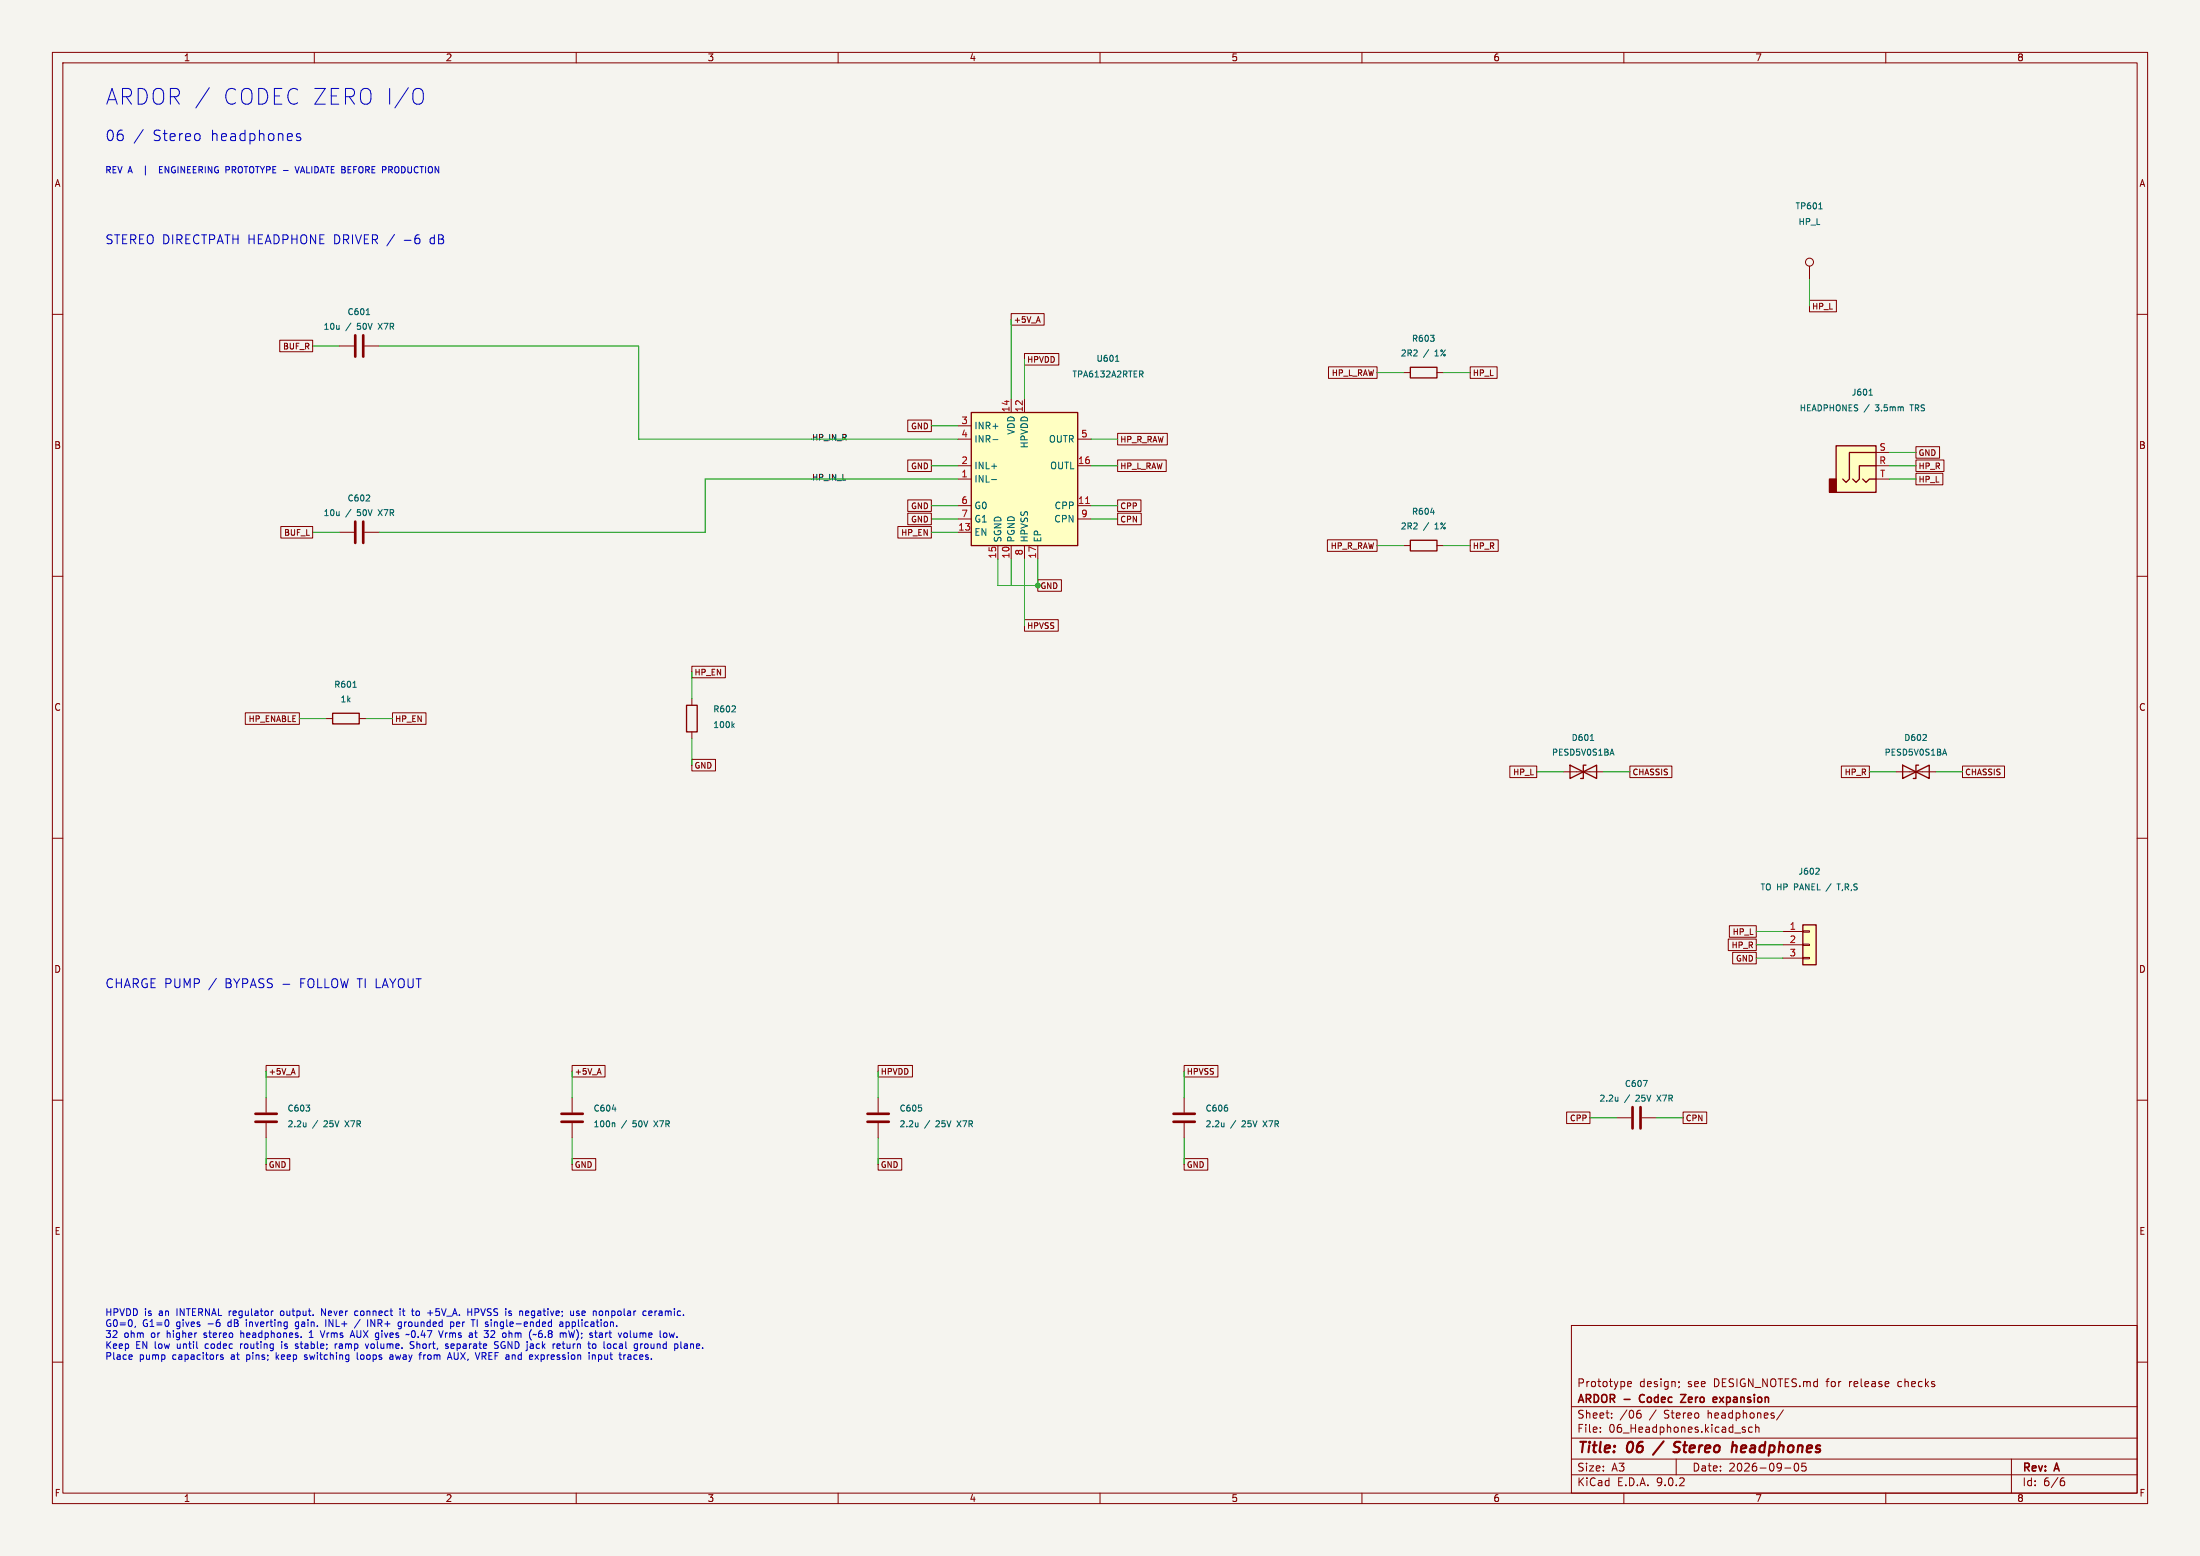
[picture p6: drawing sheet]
(kicad_sch (version 20250114) (generator "eeschema") (paper "A3") (title_block (title "06 / Stereo headphones") (date "2026-09-05") (rev "A") (company "ARDOR - Codec Zero expansion") (comment 1 "Prototype design; see DESIGN_NOTES.md for release checks")) (lib_symbols (symbol "Ardor:AudioJack3" (exclude_from_sim no) (in_bom yes) (on_board yes) (property "Reference" "J" (at 0 8.89 0) (effects (font (size 1.27 1.27)))) (property "Value" "AudioJack3" (at 0 6.35 0) (effects (font (size 1.27 1.27)))) (property "Footprint" "" (at 0 0 0) (effects (font (size 1.27 1.27)) (hide yes))) (property "Datasheet" "~" (at 0 0 0) (effects (font (size 1.27 1.27)) (hide yes))) (property "Description" "Audio Jack, 3 Poles (Stereo / TRS)" (at 0 0 0) (effects (font (size 1.27 1.27)) (hide yes))) (property "ki_keywords" "audio jack receptacle stereo headphones phones TRS connector" (at 0 0 0) (effects (font (size 1.27 1.27)) (hide yes))) (property "ki_fp_filters" "Jack*" (at 0 0 0) (effects (font (size 1.27 1.27)) (hide yes))) (symbol "AudioJack3_0_1" (rectangle (start -5.08 -5.08) (end -6.35 -2.54) (stroke (width 0.254) (type default)) (fill (type outline))) (polyline (pts (xy -1.905 -2.54) (xy -1.27 -3.175) (xy -0.635 -2.54) (xy -0.635 0) (xy 2.54 0)) (stroke (width 0.254) (type default)) (fill (type none))) (polyline (pts (xy 0 -2.54) (xy 0.635 -3.175) (xy 1.27 -2.54) (xy 2.54 -2.54)) (stroke (width 0.254) (type default)) (fill (type none))) (rectangle (start 2.54 3.81) (end -5.08 -5.08) (stroke (width 0.254) (type default)) (fill (type background))) (polyline (pts (xy 2.54 2.54) (xy -2.54 2.54) (xy -2.54 -2.54) (xy -3.175 -3.175) (xy -3.81 -2.54)) (stroke (width 0.254) (type default)) (fill (type none)))) (symbol "AudioJack3_1_1" (pin passive line (at 5.08 2.54 180) (length 2.54) (name "~" (effects (font (size 1.27 1.27)))) (number "S" (effects (font (size 1.27 1.27))))) (pin passive line (at 5.08 0 180) (length 2.54) (name "~" (effects (font (size 1.27 1.27)))) (number "R" (effects (font (size 1.27 1.27))))) (pin passive line (at 5.08 -2.54 180) (length 2.54) (name "~" (effects (font (size 1.27 1.27)))) (number "T" (effects (font (size 1.27 1.27)))))) (embedded_fonts no)) (symbol "Ardor:C" (pin_numbers (hide yes)) (pin_names (offset 0.254)) (exclude_from_sim no) (in_bom yes) (on_board yes) (property "Reference" "C" (at 0.635 2.54 0) (effects (font (size 1.27 1.27)) (justify left))) (property "Value" "C" (at 0.635 -2.54 0) (effects (font (size 1.27 1.27)) (justify left))) (property "Footprint" "" (at 0.9652 -3.81 0) (effects (font (size 1.27 1.27)) (hide yes))) (property "Datasheet" "~" (at 0 0 0) (effects (font (size 1.27 1.27)) (hide yes))) (property "Description" "Unpolarized capacitor" (at 0 0 0) (effects (font (size 1.27 1.27)) (hide yes))) (property "ki_keywords" "cap capacitor" (at 0 0 0) (effects (font (size 1.27 1.27)) (hide yes))) (property "ki_fp_filters" "C_*" (at 0 0 0) (effects (font (size 1.27 1.27)) (hide yes))) (symbol "C_0_1" (polyline (pts (xy -2.032 0.762) (xy 2.032 0.762)) (stroke (width 0.508) (type default)) (fill (type none))) (polyline (pts (xy -2.032 -0.762) (xy 2.032 -0.762)) (stroke (width 0.508) (type default)) (fill (type none)))) (symbol "C_1_1" (pin passive line (at 0 3.81 270) (length 2.794) (name "~" (effects (font (size 1.27 1.27)))) (number "1" (effects (font (size 1.27 1.27))))) (pin passive line (at 0 -3.81 90) (length 2.794) (name "~" (effects (font (size 1.27 1.27)))) (number "2" (effects (font (size 1.27 1.27)))))) (embedded_fonts no)) (symbol "Ardor:Conn_01x03" (pin_names (offset 1.016) (hide yes)) (exclude_from_sim no) (in_bom yes) (on_board yes) (property "Reference" "J" (at 0 5.08 0) (effects (font (size 1.27 1.27)))) (property "Value" "Conn_01x03" (at 0 -5.08 0) (effects (font (size 1.27 1.27)))) (property "Footprint" "" (at 0 0 0) (effects (font (size 1.27 1.27)) (hide yes))) (property "Datasheet" "~" (at 0 0 0) (effects (font (size 1.27 1.27)) (hide yes))) (property "Description" "Generic connector, single row, 01x03, script generated (kicad-library-utils/schlib/autogen/connector/)" (at 0 0 0) (effects (font (size 1.27 1.27)) (hide yes))) (property "ki_keywords" "connector" (at 0 0 0) (effects (font (size 1.27 1.27)) (hide yes))) (property "ki_fp_filters" "Connector*:*_1x??_*" (at 0 0 0) (effects (font (size 1.27 1.27)) (hide yes))) (symbol "Conn_01x03_1_1" (rectangle (start -1.27 3.81) (end 1.27 -3.81) (stroke (width 0.254) (type default)) (fill (type background))) (rectangle (start -1.27 2.667) (end 0 2.413) (stroke (width 0.1524) (type default)) (fill (type none))) (rectangle (start -1.27 0.127) (end 0 -0.127) (stroke (width 0.1524) (type default)) (fill (type none))) (rectangle (start -1.27 -2.413) (end 0 -2.667) (stroke (width 0.1524) (type default)) (fill (type none))) (pin passive line (at -5.08 2.54 0) (length 3.81) (name "Pin_1" (effects (font (size 1.27 1.27)))) (number "1" (effects (font (size 1.27 1.27))))) (pin passive line (at -5.08 0 0) (length 3.81) (name "Pin_2" (effects (font (size 1.27 1.27)))) (number "2" (effects (font (size 1.27 1.27))))) (pin passive line (at -5.08 -2.54 0) (length 3.81) (name "Pin_3" (effects (font (size 1.27 1.27)))) (number "3" (effects (font (size 1.27 1.27)))))) (embedded_fonts no)) (symbol "Ardor:D_TVS" (pin_numbers (hide yes)) (pin_names (offset 1.016) (hide yes)) (exclude_from_sim no) (in_bom yes) (on_board yes) (property "Reference" "D" (at 0 2.54 0) (effects (font (size 1.27 1.27)))) (property "Value" "D_TVS" (at 0 -2.54 0) (effects (font (size 1.27 1.27)))) (property "Footprint" "" (at 0 0 0) (effects (font (size 1.27 1.27)) (hide yes))) (property "Datasheet" "~" (at 0 0 0) (effects (font (size 1.27 1.27)) (hide yes))) (property "Description" "Bidirectional transient-voltage-suppression diode" (at 0 0 0) (effects (font (size 1.27 1.27)) (hide yes))) (property "ki_keywords" "diode TVS thyrector" (at 0 0 0) (effects (font (size 1.27 1.27)) (hide yes))) (property "ki_fp_filters" "TO-???* *_Diode_* *SingleDiode* D_*" (at 0 0 0) (effects (font (size 1.27 1.27)) (hide yes))) (symbol "D_TVS_0_1" (polyline (pts (xy -2.54 1.27) (xy -2.54 -1.27) (xy 2.54 1.27) (xy 2.54 -1.27) (xy -2.54 1.27)) (stroke (width 0.254) (type default)) (fill (type none))) (polyline (pts (xy 0.508 1.27) (xy 0 1.27) (xy 0 -1.27) (xy -0.508 -1.27)) (stroke (width 0.254) (type default)) (fill (type none))) (polyline (pts (xy 1.27 0) (xy -1.27 0)) (stroke (width 0) (type default)) (fill (type none)))) (symbol "D_TVS_1_1" (pin passive line (at -3.81 0 0) (length 2.54) (name "A1" (effects (font (size 1.27 1.27)))) (number "1" (effects (font (size 1.27 1.27))))) (pin passive line (at 3.81 0 180) (length 2.54) (name "A2" (effects (font (size 1.27 1.27)))) (number "2" (effects (font (size 1.27 1.27)))))) (embedded_fonts no)) (symbol "Ardor:R" (pin_numbers (hide yes)) (pin_names (offset 0)) (exclude_from_sim no) (in_bom yes) (on_board yes) (property "Reference" "R" (at 2.032 0 90) (effects (font (size 1.27 1.27)))) (property "Value" "R" (at 0 0 90) (effects (font (size 1.27 1.27)))) (property "Footprint" "" (at -1.778 0 90) (effects (font (size 1.27 1.27)) (hide yes))) (property "Datasheet" "~" (at 0 0 0) (effects (font (size 1.27 1.27)) (hide yes))) (property "Description" "Resistor" (at 0 0 0) (effects (font (size 1.27 1.27)) (hide yes))) (property "ki_keywords" "R res resistor" (at 0 0 0) (effects (font (size 1.27 1.27)) (hide yes))) (property "ki_fp_filters" "R_*" (at 0 0 0) (effects (font (size 1.27 1.27)) (hide yes))) (symbol "R_0_1" (rectangle (start -1.016 -2.54) (end 1.016 2.54) (stroke (width 0.254) (type default)) (fill (type none)))) (symbol "R_1_1" (pin passive line (at 0 3.81 270) (length 1.27) (name "~" (effects (font (size 1.27 1.27)))) (number "1" (effects (font (size 1.27 1.27))))) (pin passive line (at 0 -3.81 90) (length 1.27) (name "~" (effects (font (size 1.27 1.27)))) (number "2" (effects (font (size 1.27 1.27)))))) (embedded_fonts no)) (symbol "Ardor:TPA6132A2RTE" (exclude_from_sim no) (in_bom yes) (on_board yes) (property "Reference" "U" (at -7.62 13.97 0) (effects (font (size 1.27 1.27)))) (property "Value" "TPA6132A2RTE" (at 8.89 13.97 0) (effects (font (size 1.27 1.27)))) (property "Footprint" "Package_DFN_QFN:WQFN-16-1EP_3x3mm_P0.5mm_EP1.6x1.6mm_ThermalVias" (at 2.54 -13.97 0) (effects (font (size 1.27 1.27)) (hide yes))) (property "Datasheet" "https://www.ti.com/lit/ds/symlink/tpa6132a2.pdf" (at -7.62 13.97 0) (effects (font (size 1.27 1.27)) (hide yes))) (property "Description" "25mW, Stereo, DirectPath Audio Amplifier, WQFN-16" (at 0 0 0) (effects (font (size 1.27 1.27)) (hide yes))) (property "ki_keywords" "DirectPath audio amplifier Stereo" (at 0 0 0) (effects (font (size 1.27 1.27)) (hide yes))) (property "ki_fp_filters" "WQFN*1EP*3x3mm*P0.5mm*" (at 0 0 0) (effects (font (size 1.27 1.27)) (hide yes))) (symbol "TPA6132A2RTE_0_1" (rectangle (start -10.16 12.7) (end 10.16 -12.7) (stroke (width 0.254) (type default)) (fill (type background)))) (symbol "TPA6132A2RTE_1_1" (pin input line (at -12.7 10.16 0) (length 2.54) (name "INR+" (effects (font (size 1.27 1.27)))) (number "3" (effects (font (size 1.27 1.27))))) (pin input line (at -12.7 7.62 0) (length 2.54) (name "INR-" (effects (font (size 1.27 1.27)))) (number "4" (effects (font (size 1.27 1.27))))) (pin input line (at -12.7 2.54 0) (length 2.54) (name "INL+" (effects (font (size 1.27 1.27)))) (number "2" (effects (font (size 1.27 1.27))))) (pin input line (at -12.7 0 0) (length 2.54) (name "INL-" (effects (font (size 1.27 1.27)))) (number "1" (effects (font (size 1.27 1.27))))) (pin input line (at -12.7 -5.08 0) (length 2.54) (name "G0" (effects (font (size 1.27 1.27)))) (number "6" (effects (font (size 1.27 1.27))))) (pin input line (at -12.7 -7.62 0) (length 2.54) (name "G1" (effects (font (size 1.27 1.27)))) (number "7" (effects (font (size 1.27 1.27))))) (pin input line (at -12.7 -10.16 0) (length 2.54) (name "EN" (effects (font (size 1.27 1.27)))) (number "13" (effects (font (size 1.27 1.27))))) (pin power_in line (at -5.08 -15.24 90) (length 2.54) (name "SGND" (effects (font (size 1.27 1.27)))) (number "15" (effects (font (size 1.27 1.27))))) (pin power_in line (at -2.54 15.24 270) (length 2.54) (name "VDD" (effects (font (size 1.27 1.27)))) (number "14" (effects (font (size 1.27 1.27))))) (pin power_in line (at -2.54 -15.24 90) (length 2.54) (name "PGND" (effects (font (size 1.27 1.27)))) (number "10" (effects (font (size 1.27 1.27))))) (pin power_out line (at 0 15.24 270) (length 2.54) (name "HPVDD" (effects (font (size 1.27 1.27)))) (number "12" (effects (font (size 1.27 1.27))))) (pin power_out line (at 0 -15.24 90) (length 2.54) (name "HPVSS" (effects (font (size 1.27 1.27)))) (number "8" (effects (font (size 1.27 1.27))))) (pin passive line (at 2.54 -15.24 90) (length 2.54) (name "EP" (effects (font (size 1.27 1.27)))) (number "17" (effects (font (size 1.27 1.27))))) (pin output line (at 12.7 7.62 180) (length 2.54) (name "OUTR" (effects (font (size 1.27 1.27)))) (number "5" (effects (font (size 1.27 1.27))))) (pin output line (at 12.7 2.54 180) (length 2.54) (name "OUTL" (effects (font (size 1.27 1.27)))) (number "16" (effects (font (size 1.27 1.27))))) (pin passive line (at 12.7 -5.08 180) (length 2.54) (name "CPP" (effects (font (size 1.27 1.27)))) (number "11" (effects (font (size 1.27 1.27))))) (pin passive line (at 12.7 -7.62 180) (length 2.54) (name "CPN" (effects (font (size 1.27 1.27)))) (number "9" (effects (font (size 1.27 1.27)))))) (embedded_fonts no)) (symbol "Ardor:TestPoint" (pin_numbers (hide yes)) (pin_names (offset 0.762) (hide yes)) (exclude_from_sim no) (in_bom yes) (on_board yes) (property "Reference" "TP" (at 0 6.858 0) (effects (font (size 1.27 1.27)))) (property "Value" "TestPoint" (at 0 5.08 0) (effects (font (size 1.27 1.27)))) (property "Footprint" "" (at 5.08 0 0) (effects (font (size 1.27 1.27)) (hide yes))) (property "Datasheet" "~" (at 5.08 0 0) (effects (font (size 1.27 1.27)) (hide yes))) (property "Description" "test point" (at 0 0 0) (effects (font (size 1.27 1.27)) (hide yes))) (property "ki_keywords" "test point tp" (at 0 0 0) (effects (font (size 1.27 1.27)) (hide yes))) (property "ki_fp_filters" "Pin* Test*" (at 0 0 0) (effects (font (size 1.27 1.27)) (hide yes))) (symbol "TestPoint_0_1" (circle (center 0 3.302) (radius 0.762) (stroke (width 0) (type default)) (fill (type none)))) (symbol "TestPoint_1_1" (pin passive line (at 0 0 90) (length 2.54) (name "1" (effects (font (size 1.27 1.27)))) (number "1" (effects (font (size 1.27 1.27)))))) (embedded_fonts no))) (text "ARDOR / CODEC ZERO I/O" (at 20 17 0) (effects (font (size 3 3)) (justify left top))) (text "06 / Stereo headphones" (at 20 25 0) (effects (font (size 2 2)) (justify left top))) (text "REV A  |  ENGINEERING PROTOTYPE - VALIDATE BEFORE PRODUCTION" (at 20 32 0) (effects (font (size 1.2 1.2)) (justify left top))) (text "STEREO DIRECTPATH HEADPHONE DRIVER / -6 dB" (at 20 45 0) (effects (font (size 1.7 1.7)) (justify left top))) (symbol (lib_id "Ardor:C") (at 68.58 66.04 90) (unit 1) (in_bom yes) (on_board yes) (dnp no) (property "Reference" "C601" (at 68.58 59.540000000000006 90) (effects (font (size 1.15 1.15)))) (property "Value" "10u / 50V X7R" (at 68.58 62.34 90) (effects (font (size 1.15 1.15)))) (property "Footprint" "Capacitor_SMD:C_1206_3216Metric" (at 68.58 66.04 90) (effects (font (size 1.15 1.15)) (hide yes))) (property "Datasheet" "https://media.digikey.com/pdf/Data%20Sheets/Samsung%20PDFs/CL31B106KBHNNNE_Spec.pdf" (at 68.58 66.04 90) (effects (font (size 1.15 1.15)) (hide yes))) (property "MPN" "Samsung CL31B106KBHNNNE" (at 68.58 66.04 90) (effects (font (size 1.15 1.15)) (hide yes))) (property "JLCPCB Part #" "C89632" (at 68.58 66.04 90) (effects (font (size 1.27 1.27)) (hide yes))) (pin "1") (pin "2")) (global_label "BUF_R" (shape passive) (at 59.69 66.04 180) (effects (font (size 1.1 1.1)) (justify right)) (property "Intersheetrefs" "${INTERSHEET_REFS}" (at 59.69 66.04 180) (effects (font (size 1 1)) (hide yes)))) (symbol (lib_id "Ardor:C") (at 68.58 101.6 90) (unit 1) (in_bom yes) (on_board yes) (dnp no) (property "Reference" "C602" (at 68.58 95.1 90) (effects (font (size 1.15 1.15)))) (property "Value" "10u / 50V X7R" (at 68.58 97.89999999999999 90) (effects (font (size 1.15 1.15)))) (property "Footprint" "Capacitor_SMD:C_1206_3216Metric" (at 68.58 101.6 90) (effects (font (size 1.15 1.15)) (hide yes))) (property "Datasheet" "https://media.digikey.com/pdf/Data%20Sheets/Samsung%20PDFs/CL31B106KBHNNNE_Spec.pdf" (at 68.58 101.6 90) (effects (font (size 1.15 1.15)) (hide yes))) (property "MPN" "Samsung CL31B106KBHNNNE" (at 68.58 101.6 90) (effects (font (size 1.15 1.15)) (hide yes))) (property "JLCPCB Part #" "C89632" (at 68.58 101.6 90) (effects (font (size 1.27 1.27)) (hide yes))) (pin "1") (pin "2")) (global_label "BUF_L" (shape passive) (at 59.69 101.6 180) (effects (font (size 1.1 1.1)) (justify right)) (property "Intersheetrefs" "${INTERSHEET_REFS}" (at 59.69 101.6 180) (effects (font (size 1 1)) (hide yes)))) (symbol (lib_id "Ardor:TPA6132A2RTE") (at 195.58 91.44 0) (unit 1) (in_bom yes) (on_board yes) (dnp no) (property "Reference" "U601" (at 211.58 68.44 0) (effects (font (size 1.15 1.15)))) (property "Value" "TPA6132A2RTER" (at 211.58 71.44 0) (effects (font (size 1.15 1.15)))) (property "Footprint" "Package_DFN_QFN:WQFN-16-1EP_3x3mm_P0.5mm_EP1.6x1.6mm_ThermalVias" (at 195.58 91.44 0) (effects (font (size 1.15 1.15)) (hide yes))) (property "Datasheet" "https://www.ti.com/lit/ds/symlink/tpa6132a2.pdf" (at 195.58 91.44 0) (effects (font (size 1.15 1.15)) (hide yes))) (property "MPN" "TI TPA6132A2RTER" (at 195.58 91.44 0) (effects (font (size 1.15 1.15)) (hide yes))) (pin "3") (pin "4") (pin "2") (pin "1") (pin "6") (pin "7") (pin "13") (pin "15") (pin "14") (pin "10") (pin "12") (pin "8") (pin "17") (pin "5") (pin "16") (pin "11") (pin "9") (property "JLCPCB Part #" "C69901" (at 195.58 91.44 0) (effects (font (size 1.15 1.15)) (hide yes)))) (global_label "GND" (shape passive) (at 177.8 88.9 180) (effects (font (size 1.1 1.1)) (justify right)) (property "Intersheetrefs" "${INTERSHEET_REFS}" (at 177.8 88.9 180) (effects (font (size 1 1)) (hide yes)))) (global_label "GND" (shape passive) (at 177.8 81.28 180) (effects (font (size 1.1 1.1)) (justify right)) (property "Intersheetrefs" "${INTERSHEET_REFS}" (at 177.8 81.28 180) (effects (font (size 1 1)) (hide yes)))) (global_label "HP_R_RAW" (shape passive) (at 213.36 83.82 0) (effects (font (size 1.1 1.1)) (justify left)) (property "Intersheetrefs" "${INTERSHEET_REFS}" (at 213.36 83.82 0) (effects (font (size 1 1)) (hide yes)))) (global_label "GND" (shape passive) (at 177.8 96.52 180) (effects (font (size 1.1 1.1)) (justify right)) (property "Intersheetrefs" "${INTERSHEET_REFS}" (at 177.8 96.52 180) (effects (font (size 1 1)) (hide yes)))) (global_label "GND" (shape passive) (at 177.8 99.06 180) (effects (font (size 1.1 1.1)) (justify right)) (property "Intersheetrefs" "${INTERSHEET_REFS}" (at 177.8 99.06 180) (effects (font (size 1 1)) (hide yes)))) (global_label "HPVSS" (shape passive) (at 195.58 119.38 0) (effects (font (size 1.1 1.1)) (justify left)) (property "Intersheetrefs" "${INTERSHEET_REFS}" (at 195.58 119.38 0) (effects (font (size 1 1)) (hide yes)))) (global_label "CPN" (shape passive) (at 213.36 99.06 0) (effects (font (size 1.1 1.1)) (justify left)) (property "Intersheetrefs" "${INTERSHEET_REFS}" (at 213.36 99.06 0) (effects (font (size 1 1)) (hide yes)))) (global_label "CPP" (shape passive) (at 213.36 96.52 0) (effects (font (size 1.1 1.1)) (justify left)) (property "Intersheetrefs" "${INTERSHEET_REFS}" (at 213.36 96.52 0) (effects (font (size 1 1)) (hide yes)))) (global_label "HPVDD" (shape passive) (at 195.58 68.58 0) (effects (font (size 1.1 1.1)) (justify left)) (property "Intersheetrefs" "${INTERSHEET_REFS}" (at 195.58 68.58 0) (effects (font (size 1 1)) (hide yes)))) (global_label "HP_EN" (shape passive) (at 177.8 101.6 180) (effects (font (size 1.1 1.1)) (justify right)) (property "Intersheetrefs" "${INTERSHEET_REFS}" (at 177.8 101.6 180) (effects (font (size 1 1)) (hide yes)))) (global_label "+5V_A" (shape passive) (at 193.04 60.96 0) (effects (font (size 1.1 1.1)) (justify left)) (property "Intersheetrefs" "${INTERSHEET_REFS}" (at 193.04 60.96 0) (effects (font (size 1 1)) (hide yes)))) (global_label "HP_L_RAW" (shape passive) (at 213.36 88.9 0) (effects (font (size 1.1 1.1)) (justify left)) (property "Intersheetrefs" "${INTERSHEET_REFS}" (at 213.36 88.9 0) (effects (font (size 1 1)) (hide yes)))) (global_label "GND" (shape passive) (at 198.12 111.76 0) (effects (font (size 1.1 1.1)) (justify left)) (property "Intersheetrefs" "${INTERSHEET_REFS}" (at 198.12 111.76 0) (effects (font (size 1 1)) (hide yes)))) (junction (at 198.12 111.76) (diameter 0) (color 0 0 0 0)) (symbol (lib_id "Ardor:R") (at 66.04 137.16 90) (unit 1) (in_bom yes) (on_board yes) (dnp no) (property "Reference" "R601" (at 66.04 130.66 90) (effects (font (size 1.15 1.15)))) (property "Value" "1k" (at 66.04 133.46 90) (effects (font (size 1.15 1.15)))) (property "Footprint" "Resistor_SMD:R_0603_1608Metric" (at 66.04 137.16 90) (effects (font (size 1.15 1.15)) (hide yes))) (property "Datasheet" "https://www.lcsc.com/datasheet/lcsc_datasheet_2206010130_UNI-ROYAL-Uniroyal-Elec-0603WAF1001T5E_C21190.pdf" (at 66.04 137.16 90) (effects (font (size 1.15 1.15)) (hide yes))) (property "MPN" "UNI-ROYAL 0603WAF1001T5E" (at 66.04 137.16 90) (effects (font (size 1.15 1.15)) (hide yes))) (pin "1") (pin "2") (property "JLCPCB Part #" "C21190" (at 66.04 137.16 90) (effects (font (size 1.15 1.15)) (hide yes)))) (global_label "HP_ENABLE" (shape passive) (at 57.15 137.16 180) (effects (font (size 1.1 1.1)) (justify right)) (property "Intersheetrefs" "${INTERSHEET_REFS}" (at 57.15 137.16 180) (effects (font (size 1 1)) (hide yes)))) (global_label "HP_EN" (shape passive) (at 74.93 137.16 0) (effects (font (size 1.1 1.1)) (justify left)) (property "Intersheetrefs" "${INTERSHEET_REFS}" (at 74.93 137.16 0) (effects (font (size 1 1)) (hide yes)))) (symbol (lib_id "Ardor:R") (at 132.08 137.16 0) (unit 1) (in_bom yes) (on_board yes) (dnp no) (property "Reference" "R602" (at 136.08 135.35999999999999 0) (effects (font (size 1.15 1.15)) (justify left))) (property "Value" "100k" (at 136.08 138.35999999999999 0) (effects (font (size 1.15 1.15)) (justify left))) (property "Footprint" "Resistor_SMD:R_0603_1608Metric" (at 132.08 137.16 0) (effects (font (size 1.15 1.15)) (hide yes))) (property "Datasheet" "https://www.lcsc.com/datasheet/lcsc_datasheet_2206010045_UNI-ROYAL-Uniroyal-Elec-0603WAF1003T5E_C25803.pdf" (at 132.08 137.16 0) (effects (font (size 1.15 1.15)) (hide yes))) (property "MPN" "UNI-ROYAL 0603WAF1003T5E" (at 132.08 137.16 0) (effects (font (size 1.15 1.15)) (hide yes))) (pin "1") (pin "2") (property "JLCPCB Part #" "C25803" (at 132.08 137.16 0) (effects (font (size 1.15 1.15)) (hide yes)))) (global_label "HP_EN" (shape passive) (at 132.08 128.27 0) (effects (font (size 1.1 1.1)) (justify left)) (property "Intersheetrefs" "${INTERSHEET_REFS}" (at 132.08 128.27 0) (effects (font (size 1 1)) (hide yes)))) (global_label "GND" (shape passive) (at 132.08 146.05 0) (effects (font (size 1.1 1.1)) (justify left)) (property "Intersheetrefs" "${INTERSHEET_REFS}" (at 132.08 146.05 0) (effects (font (size 1 1)) (hide yes)))) (symbol (lib_id "Ardor:R") (at 271.78 71.12 90) (unit 1) (in_bom yes) (on_board yes) (dnp no) (property "Reference" "R603" (at 271.78 64.62 90) (effects (font (size 1.15 1.15)))) (property "Value" "2R2 / 1%" (at 271.78 67.42 90) (effects (font (size 1.15 1.15)))) (property "Footprint" "Resistor_SMD:R_0603_1608Metric" (at 271.78 71.12 90) (effects (font (size 1.15 1.15)) (hide yes))) (property "Datasheet" "https://www.lcsc.com/datasheet/lcsc_datasheet_2206010130_UNI-ROYAL-Uniroyal-Elec-0603WAF220KT5E_C22939.pdf" (at 271.78 71.12 90) (effects (font (size 1.15 1.15)) (hide yes))) (property "MPN" "UNI-ROYAL 0603WAF220KT5E" (at 271.78 71.12 90) (effects (font (size 1.15 1.15)) (hide yes))) (pin "1") (pin "2") (property "JLCPCB Part #" "C22939" (at 271.78 71.12 90) (effects (font (size 1.15 1.15)) (hide yes)))) (global_label "HP_L_RAW" (shape passive) (at 262.89 71.12 180) (effects (font (size 1.1 1.1)) (justify right)) (property "Intersheetrefs" "${INTERSHEET_REFS}" (at 262.89 71.12 180) (effects (font (size 1 1)) (hide yes)))) (global_label "HP_L" (shape passive) (at 280.67 71.12 0) (effects (font (size 1.1 1.1)) (justify left)) (property "Intersheetrefs" "${INTERSHEET_REFS}" (at 280.67 71.12 0) (effects (font (size 1 1)) (hide yes)))) (symbol (lib_id "Ardor:R") (at 271.78 104.14 90) (unit 1) (in_bom yes) (on_board yes) (dnp no) (property "Reference" "R604" (at 271.78 97.64 90) (effects (font (size 1.15 1.15)))) (property "Value" "2R2 / 1%" (at 271.78 100.44 90) (effects (font (size 1.15 1.15)))) (property "Footprint" "Resistor_SMD:R_0603_1608Metric" (at 271.78 104.14 90) (effects (font (size 1.15 1.15)) (hide yes))) (property "Datasheet" "https://www.lcsc.com/datasheet/lcsc_datasheet_2206010130_UNI-ROYAL-Uniroyal-Elec-0603WAF220KT5E_C22939.pdf" (at 271.78 104.14 90) (effects (font (size 1.15 1.15)) (hide yes))) (property "MPN" "UNI-ROYAL 0603WAF220KT5E" (at 271.78 104.14 90) (effects (font (size 1.15 1.15)) (hide yes))) (pin "1") (pin "2") (property "JLCPCB Part #" "C22939" (at 271.78 104.14 90) (effects (font (size 1.15 1.15)) (hide yes)))) (global_label "HP_R_RAW" (shape passive) (at 262.89 104.14 180) (effects (font (size 1.1 1.1)) (justify right)) (property "Intersheetrefs" "${INTERSHEET_REFS}" (at 262.89 104.14 180) (effects (font (size 1 1)) (hide yes)))) (global_label "HP_R" (shape passive) (at 280.67 104.14 0) (effects (font (size 1.1 1.1)) (justify left)) (property "Intersheetrefs" "${INTERSHEET_REFS}" (at 280.67 104.14 0) (effects (font (size 1 1)) (hide yes)))) (symbol (lib_id "Ardor:AudioJack3") (at 355.6 88.9 0) (unit 1) (in_bom yes) (on_board no) (dnp no) (property "Reference" "J601" (at 355.6 74.9 0) (effects (font (size 1.15 1.15)))) (property "Value" "HEADPHONES / 3.5mm TRS" (at 355.6 77.9 0) (effects (font (size 1.15 1.15)))) (property "Footprint" "" (at 355.6 88.9 0) (effects (font (size 1.15 1.15)) (hide yes))) (property "Datasheet" "" (at 355.6 88.9 0) (effects (font (size 1.15 1.15)) (hide yes))) (property "MPN" "" (at 355.6 88.9 0) (effects (font (size 1.15 1.15)) (hide yes))) (pin "S") (pin "R") (pin "T")) (global_label "HP_L" (shape passive) (at 365.76 91.44 0) (effects (font (size 1.1 1.1)) (justify left)) (property "Intersheetrefs" "${INTERSHEET_REFS}" (at 365.76 91.44 0) (effects (font (size 1 1)) (hide yes)))) (global_label "HP_R" (shape passive) (at 365.76 88.9 0) (effects (font (size 1.1 1.1)) (justify left)) (property "Intersheetrefs" "${INTERSHEET_REFS}" (at 365.76 88.9 0) (effects (font (size 1 1)) (hide yes)))) (global_label "GND" (shape passive) (at 365.76 86.36 0) (effects (font (size 1.1 1.1)) (justify left)) (property "Intersheetrefs" "${INTERSHEET_REFS}" (at 365.76 86.36 0) (effects (font (size 1 1)) (hide yes)))) (symbol (lib_id "Ardor:D_TVS") (at 302.26 147.32 0) (unit 1) (in_bom yes) (on_board yes) (dnp no) (property "Reference" "D601" (at 302.26 140.82 0) (effects (font (size 1.15 1.15)))) (property "Value" "PESD5V0S1BA" (at 302.26 143.62 0) (effects (font (size 1.15 1.15)))) (property "Footprint" "Diode_SMD:D_SOD-323" (at 302.26 147.32 0) (effects (font (size 1.15 1.15)) (hide yes))) (property "Datasheet" "https://assets.nexperia.com/documents/data-sheet/PESD5V0S1BA.pdf" (at 302.26 147.32 0) (effects (font (size 1.15 1.15)) (hide yes))) (property "MPN" "Nexperia PESD5V0S1BA,115" (at 302.26 147.32 0) (effects (font (size 1.15 1.15)) (hide yes))) (pin "1") (pin "2") (property "JLCPCB Part #" "C19224" (at 302.26 147.32 0) (effects (font (size 1.15 1.15)) (hide yes)))) (global_label "HP_L" (shape passive) (at 293.37 147.32 180) (effects (font (size 1.1 1.1)) (justify right)) (property "Intersheetrefs" "${INTERSHEET_REFS}" (at 293.37 147.32 180) (effects (font (size 1 1)) (hide yes)))) (global_label "CHASSIS" (shape passive) (at 311.15 147.32 0) (effects (font (size 1.1 1.1)) (justify left)) (property "Intersheetrefs" "${INTERSHEET_REFS}" (at 311.15 147.32 0) (effects (font (size 1 1)) (hide yes)))) (symbol (lib_id "Ardor:D_TVS") (at 365.76 147.32 0) (unit 1) (in_bom yes) (on_board yes) (dnp no) (property "Reference" "D602" (at 365.76 140.82 0) (effects (font (size 1.15 1.15)))) (property "Value" "PESD5V0S1BA" (at 365.76 143.62 0) (effects (font (size 1.15 1.15)))) (property "Footprint" "Diode_SMD:D_SOD-323" (at 365.76 147.32 0) (effects (font (size 1.15 1.15)) (hide yes))) (property "Datasheet" "https://assets.nexperia.com/documents/data-sheet/PESD5V0S1BA.pdf" (at 365.76 147.32 0) (effects (font (size 1.15 1.15)) (hide yes))) (property "MPN" "Nexperia PESD5V0S1BA,115" (at 365.76 147.32 0) (effects (font (size 1.15 1.15)) (hide yes))) (pin "1") (pin "2") (property "JLCPCB Part #" "C19224" (at 365.76 147.32 0) (effects (font (size 1.15 1.15)) (hide yes)))) (global_label "HP_R" (shape passive) (at 356.87 147.32 180) (effects (font (size 1.1 1.1)) (justify right)) (property "Intersheetrefs" "${INTERSHEET_REFS}" (at 356.87 147.32 180) (effects (font (size 1 1)) (hide yes)))) (global_label "CHASSIS" (shape passive) (at 374.65 147.32 0) (effects (font (size 1.1 1.1)) (justify left)) (property "Intersheetrefs" "${INTERSHEET_REFS}" (at 374.65 147.32 0) (effects (font (size 1 1)) (hide yes)))) (text "CHARGE PUMP / BYPASS - FOLLOW TI LAYOUT" (at 20 187 0) (effects (font (size 1.7 1.7)) (justify left top))) (symbol (lib_id "Ardor:C") (at 50.8 213.36 0) (unit 1) (in_bom yes) (on_board yes) (dnp no) (property "Reference" "C603" (at 54.8 211.56 0) (effects (font (size 1.15 1.15)) (justify left))) (property "Value" "2.2u / 25V X7R" (at 54.8 214.56 0) (effects (font (size 1.15 1.15)) (justify left))) (property "Footprint" "Capacitor_SMD:C_0805_2012Metric" (at 50.8 213.36 0) (effects (font (size 1.15 1.15)) (hide yes))) (property "Datasheet" "https://www.lcsc.com/datasheet/lcsc_datasheet_2304140030_Samsung-Electro-Mechanics-CL21B225KAFNNNE_C19110.pdf" (at 50.8 213.36 0) (effects (font (size 1.15 1.15)) (hide yes))) (property "MPN" "Samsung CL21B225KAFNNNE" (at 50.8 213.36 0) (effects (font (size 1.15 1.15)) (hide yes))) (pin "1") (pin "2") (property "JLCPCB Part #" "C19110" (at 50.8 213.36 0) (effects (font (size 1.15 1.15)) (hide yes)))) (global_label "+5V_A" (shape passive) (at 50.8 204.47 0) (effects (font (size 1.1 1.1)) (justify left)) (property "Intersheetrefs" "${INTERSHEET_REFS}" (at 50.8 204.47 0) (effects (font (size 1 1)) (hide yes)))) (global_label "GND" (shape passive) (at 50.8 222.25 0) (effects (font (size 1.1 1.1)) (justify left)) (property "Intersheetrefs" "${INTERSHEET_REFS}" (at 50.8 222.25 0) (effects (font (size 1 1)) (hide yes)))) (symbol (lib_id "Ardor:C") (at 109.22 213.36 0) (unit 1) (in_bom yes) (on_board yes) (dnp no) (property "Reference" "C604" (at 113.22 211.56 0) (effects (font (size 1.15 1.15)) (justify left))) (property "Value" "100n / 50V X7R" (at 113.22 214.56 0) (effects (font (size 1.15 1.15)) (justify left))) (property "Footprint" "Capacitor_SMD:C_0603_1608Metric" (at 109.22 213.36 0) (effects (font (size 1.15 1.15)) (hide yes))) (property "Datasheet" "https://www.lcsc.com/datasheet/lcsc_datasheet_2211101700_YAGEO-CC0603KRX7R9BB104_C14663.pdf" (at 109.22 213.36 0) (effects (font (size 1.15 1.15)) (hide yes))) (property "MPN" "YAGEO CC0603KRX7R9BB104" (at 109.22 213.36 0) (effects (font (size 1.15 1.15)) (hide yes))) (pin "1") (pin "2") (property "JLCPCB Part #" "C14663" (at 109.22 213.36 0) (effects (font (size 1.15 1.15)) (hide yes)))) (global_label "+5V_A" (shape passive) (at 109.22 204.47 0) (effects (font (size 1.1 1.1)) (justify left)) (property "Intersheetrefs" "${INTERSHEET_REFS}" (at 109.22 204.47 0) (effects (font (size 1 1)) (hide yes)))) (global_label "GND" (shape passive) (at 109.22 222.25 0) (effects (font (size 1.1 1.1)) (justify left)) (property "Intersheetrefs" "${INTERSHEET_REFS}" (at 109.22 222.25 0) (effects (font (size 1 1)) (hide yes)))) (symbol (lib_id "Ardor:C") (at 167.64 213.36 0) (unit 1) (in_bom yes) (on_board yes) (dnp no) (property "Reference" "C605" (at 171.64 211.56 0) (effects (font (size 1.15 1.15)) (justify left))) (property "Value" "2.2u / 25V X7R" (at 171.64 214.56 0) (effects (font (size 1.15 1.15)) (justify left))) (property "Footprint" "Capacitor_SMD:C_0805_2012Metric" (at 167.64 213.36 0) (effects (font (size 1.15 1.15)) (hide yes))) (property "Datasheet" "https://www.lcsc.com/datasheet/lcsc_datasheet_2304140030_Samsung-Electro-Mechanics-CL21B225KAFNNNE_C19110.pdf" (at 167.64 213.36 0) (effects (font (size 1.15 1.15)) (hide yes))) (property "MPN" "Samsung CL21B225KAFNNNE" (at 167.64 213.36 0) (effects (font (size 1.15 1.15)) (hide yes))) (pin "1") (pin "2") (property "JLCPCB Part #" "C19110" (at 167.64 213.36 0) (effects (font (size 1.15 1.15)) (hide yes)))) (global_label "HPVDD" (shape passive) (at 167.64 204.47 0) (effects (font (size 1.1 1.1)) (justify left)) (property "Intersheetrefs" "${INTERSHEET_REFS}" (at 167.64 204.47 0) (effects (font (size 1 1)) (hide yes)))) (global_label "GND" (shape passive) (at 167.64 222.25 0) (effects (font (size 1.1 1.1)) (justify left)) (property "Intersheetrefs" "${INTERSHEET_REFS}" (at 167.64 222.25 0) (effects (font (size 1 1)) (hide yes)))) (symbol (lib_id "Ardor:C") (at 226.06 213.36 0) (unit 1) (in_bom yes) (on_board yes) (dnp no) (property "Reference" "C606" (at 230.06 211.56 0) (effects (font (size 1.15 1.15)) (justify left))) (property "Value" "2.2u / 25V X7R" (at 230.06 214.56 0) (effects (font (size 1.15 1.15)) (justify left))) (property "Footprint" "Capacitor_SMD:C_0805_2012Metric" (at 226.06 213.36 0) (effects (font (size 1.15 1.15)) (hide yes))) (property "Datasheet" "https://www.lcsc.com/datasheet/lcsc_datasheet_2304140030_Samsung-Electro-Mechanics-CL21B225KAFNNNE_C19110.pdf" (at 226.06 213.36 0) (effects (font (size 1.15 1.15)) (hide yes))) (property "MPN" "Samsung CL21B225KAFNNNE" (at 226.06 213.36 0) (effects (font (size 1.15 1.15)) (hide yes))) (pin "1") (pin "2") (property "JLCPCB Part #" "C19110" (at 226.06 213.36 0) (effects (font (size 1.15 1.15)) (hide yes)))) (global_label "HPVSS" (shape passive) (at 226.06 204.47 0) (effects (font (size 1.1 1.1)) (justify left)) (property "Intersheetrefs" "${INTERSHEET_REFS}" (at 226.06 204.47 0) (effects (font (size 1 1)) (hide yes)))) (global_label "GND" (shape passive) (at 226.06 222.25 0) (effects (font (size 1.1 1.1)) (justify left)) (property "Intersheetrefs" "${INTERSHEET_REFS}" (at 226.06 222.25 0) (effects (font (size 1 1)) (hide yes)))) (symbol (lib_id "Ardor:C") (at 312.42 213.36 90) (unit 1) (in_bom yes) (on_board yes) (dnp no) (property "Reference" "C607" (at 312.42 206.86 90) (effects (font (size 1.15 1.15)))) (property "Value" "2.2u / 25V X7R" (at 312.42 209.66000000000003 90) (effects (font (size 1.15 1.15)))) (property "Footprint" "Capacitor_SMD:C_0805_2012Metric" (at 312.42 213.36 90) (effects (font (size 1.15 1.15)) (hide yes))) (property "Datasheet" "https://www.lcsc.com/datasheet/lcsc_datasheet_2304140030_Samsung-Electro-Mechanics-CL21B225KAFNNNE_C19110.pdf" (at 312.42 213.36 90) (effects (font (size 1.15 1.15)) (hide yes))) (property "MPN" "Samsung CL21B225KAFNNNE" (at 312.42 213.36 90) (effects (font (size 1.15 1.15)) (hide yes))) (pin "1") (pin "2") (property "JLCPCB Part #" "C19110" (at 312.42 213.36 90) (effects (font (size 1.15 1.15)) (hide yes)))) (global_label "CPP" (shape passive) (at 303.53 213.36 180) (effects (font (size 1.1 1.1)) (justify right)) (property "Intersheetrefs" "${INTERSHEET_REFS}" (at 303.53 213.36 180) (effects (font (size 1 1)) (hide yes)))) (global_label "CPN" (shape passive) (at 321.31 213.36 0) (effects (font (size 1.1 1.1)) (justify left)) (property "Intersheetrefs" "${INTERSHEET_REFS}" (at 321.31 213.36 0) (effects (font (size 1 1)) (hide yes)))) (text "HPVDD is an INTERNAL regulator output. Never connect it to +5V_A. HPVSS is negative; use nonpolar ceramic.\nG0=0, G1=0 gives -6 dB inverting gain. INL+ / INR+ grounded per TI single-ended application.\n32 ohm or higher stereo headphones. 1 Vrms AUX gives ~0.47 Vrms at 32 ohm (~6.8 mW); start volume low.\nKeep EN low until codec routing is stable; ramp volume. Short, separate SGND jack return to local ground plane.\nPlace pump capacitors at pins; keep switching loops away from AUX, VREF and expression input traces." (at 20 250 0) (effects (font (size 1.3 1.3)) (justify left top))) (symbol (lib_id "Ardor:Conn_01x03") (at 345.44 180.34 0) (unit 1) (in_bom yes) (on_board yes) (dnp no) (property "Reference" "J602" (at 345.44 166.34 0) (effects (font (size 1.15 1.15)))) (property "Value" "TO HP PANEL / T,R,S" (at 345.44 169.34 0) (effects (font (size 1.15 1.15)))) (property "Footprint" "Connector_PinHeader_2.54mm:PinHeader_1x03_P2.54mm_Vertical" (at 345.44 180.34 0) (effects (font (size 1.15 1.15)) (hide yes))) (property "Datasheet" "" (at 345.44 180.34 0) (effects (font (size 1.15 1.15)) (hide yes))) (property "MPN" "" (at 345.44 180.34 0) (effects (font (size 1.15 1.15)) (hide yes))) (pin "1") (pin "2") (pin "3")) (global_label "HP_L" (shape passive) (at 335.28 177.8 180) (effects (font (size 1.1 1.1)) (justify right)) (property "Intersheetrefs" "${INTERSHEET_REFS}" (at 335.28 177.8 180) (effects (font (size 1 1)) (hide yes)))) (global_label "HP_R" (shape passive) (at 335.28 180.34 180) (effects (font (size 1.1 1.1)) (justify right)) (property "Intersheetrefs" "${INTERSHEET_REFS}" (at 335.28 180.34 180) (effects (font (size 1 1)) (hide yes)))) (global_label "GND" (shape passive) (at 335.28 182.88 180) (effects (font (size 1.1 1.1)) (justify right)) (property "Intersheetrefs" "${INTERSHEET_REFS}" (at 335.28 182.88 180) (effects (font (size 1 1)) (hide yes)))) (symbol (lib_id "Ardor:TestPoint") (at 345.44 53.34 0) (unit 1) (in_bom yes) (on_board yes) (dnp no) (property "Reference" "TP601" (at 345.44 39.34 0) (effects (font (size 1.15 1.15)))) (property "Value" "HP_L" (at 345.44 42.34 0) (effects (font (size 1.15 1.15)))) (property "Footprint" "TestPoint:TestPoint_Pad_D1.5mm" (at 345.44 53.34 0) (effects (font (size 1.15 1.15)) (hide yes))) (property "Datasheet" "" (at 345.44 53.34 0) (effects (font (size 1.15 1.15)) (hide yes))) (property "MPN" "" (at 345.44 53.34 0) (effects (font (size 1.15 1.15)) (hide yes))) (pin "1")) (global_label "HP_L" (shape passive) (at 345.44 58.42 0) (effects (font (size 1.1 1.1)) (justify left)) (property "Intersheetrefs" "${INTERSHEET_REFS}" (at 345.44 58.42 0) (effects (font (size 1 1)) (hide yes)))) (label "HP_IN_R" (at 154.94 83.82 0) (effects (font (size 1.1 1.1)) (justify left))) (label "HP_IN_L" (at 154.94 91.44 0) (effects (font (size 1.1 1.1)) (justify left))) (wire (pts (xy 59.69 66.04) (xy 64.77 66.04)) (stroke (width 0) (type default))) (wire (pts (xy 59.69 101.6) (xy 64.77 101.6)) (stroke (width 0) (type default))) (wire (pts (xy 177.8 88.9) (xy 182.88 88.9)) (stroke (width 0) (type default))) (wire (pts (xy 177.8 81.28) (xy 182.88 81.28)) (stroke (width 0) (type default))) (wire (pts (xy 208.28 83.82) (xy 213.36 83.82)) (stroke (width 0) (type default))) (wire (pts (xy 177.8 96.52) (xy 182.88 96.52)) (stroke (width 0) (type default))) (wire (pts (xy 177.8 99.06) (xy 182.88 99.06)) (stroke (width 0) (type default))) (wire (pts (xy 195.58 106.68) (xy 195.58 119.38)) (stroke (width 0) (type default))) (wire (pts (xy 208.28 99.06) (xy 213.36 99.06)) (stroke (width 0) (type default))) (wire (pts (xy 208.28 96.52) (xy 213.36 96.52)) (stroke (width 0) (type default))) (wire (pts (xy 195.58 68.58) (xy 195.58 76.2)) (stroke (width 0) (type default))) (wire (pts (xy 177.8 101.6) (xy 182.88 101.6)) (stroke (width 0) (type default))) (wire (pts (xy 193.04 60.96) (xy 193.04 76.2)) (stroke (width 0) (type default))) (wire (pts (xy 208.28 88.9) (xy 213.36 88.9)) (stroke (width 0) (type default))) (wire (pts (xy 198.12 106.68) (xy 198.12 111.76)) (stroke (width 0) (type default))) (wire (pts (xy 193.04 106.68) (xy 193.04 111.76)) (stroke (width 0) (type default))) (wire (pts (xy 193.04 111.76) (xy 198.12 111.76)) (stroke (width 0) (type default))) (wire (pts (xy 190.5 106.68) (xy 190.5 111.76)) (stroke (width 0) (type default))) (wire (pts (xy 190.5 111.76) (xy 193.04 111.76)) (stroke (width 0) (type default))) (wire (pts (xy 57.15 137.16) (xy 62.23 137.16)) (stroke (width 0) (type default))) (wire (pts (xy 69.85 137.16) (xy 74.93 137.16)) (stroke (width 0) (type default))) (wire (pts (xy 132.08 128.27) (xy 132.08 133.35)) (stroke (width 0) (type default))) (wire (pts (xy 132.08 140.97) (xy 132.08 146.05)) (stroke (width 0) (type default))) (wire (pts (xy 262.89 71.12) (xy 267.97 71.12)) (stroke (width 0) (type default))) (wire (pts (xy 275.59 71.12) (xy 280.67 71.12)) (stroke (width 0) (type default))) (wire (pts (xy 262.89 104.14) (xy 267.97 104.14)) (stroke (width 0) (type default))) (wire (pts (xy 275.59 104.14) (xy 280.67 104.14)) (stroke (width 0) (type default))) (wire (pts (xy 360.68 91.44) (xy 365.76 91.44)) (stroke (width 0) (type default))) (wire (pts (xy 360.68 88.9) (xy 365.76 88.9)) (stroke (width 0) (type default))) (wire (pts (xy 360.68 86.36) (xy 365.76 86.36)) (stroke (width 0) (type default))) (wire (pts (xy 293.37 147.32) (xy 298.45 147.32)) (stroke (width 0) (type default))) (wire (pts (xy 306.07 147.32) (xy 311.15 147.32)) (stroke (width 0) (type default))) (wire (pts (xy 356.87 147.32) (xy 361.95 147.32)) (stroke (width 0) (type default))) (wire (pts (xy 369.57 147.32) (xy 374.65 147.32)) (stroke (width 0) (type default))) (wire (pts (xy 50.8 204.47) (xy 50.8 209.55)) (stroke (width 0) (type default))) (wire (pts (xy 50.8 217.17) (xy 50.8 222.25)) (stroke (width 0) (type default))) (wire (pts (xy 109.22 204.47) (xy 109.22 209.55)) (stroke (width 0) (type default))) (wire (pts (xy 109.22 217.17) (xy 109.22 222.25)) (stroke (width 0) (type default))) (wire (pts (xy 167.64 204.47) (xy 167.64 209.55)) (stroke (width 0) (type default))) (wire (pts (xy 167.64 217.17) (xy 167.64 222.25)) (stroke (width 0) (type default))) (wire (pts (xy 226.06 204.47) (xy 226.06 209.55)) (stroke (width 0) (type default))) (wire (pts (xy 226.06 217.17) (xy 226.06 222.25)) (stroke (width 0) (type default))) (wire (pts (xy 303.53 213.36) (xy 308.61 213.36)) (stroke (width 0) (type default))) (wire (pts (xy 316.23 213.36) (xy 321.31 213.36)) (stroke (width 0) (type default))) (wire (pts (xy 335.28 177.8) (xy 340.36 177.8)) (stroke (width 0) (type default))) (wire (pts (xy 335.28 180.34) (xy 340.36 180.34)) (stroke (width 0) (type default))) (wire (pts (xy 335.28 182.88) (xy 340.36 182.88)) (stroke (width 0) (type default))) (wire (pts (xy 345.44 53.34) (xy 345.44 58.42)) (stroke (width 0) (type default))) (wire (pts (xy 72.39 66.04) (xy 121.92 66.04)) (stroke (width 0) (type default))) (wire (pts (xy 121.92 66.04) (xy 121.92 83.82)) (stroke (width 0) (type default))) (wire (pts (xy 121.92 83.82) (xy 154.94 83.82)) (stroke (width 0) (type default))) (wire (pts (xy 154.94 83.82) (xy 182.88 83.82)) (stroke (width 0) (type default))) (wire (pts (xy 72.39 101.6) (xy 134.62 101.6)) (stroke (width 0) (type default))) (wire (pts (xy 134.62 91.44) (xy 134.62 101.6)) (stroke (width 0) (type default))) (wire (pts (xy 134.62 91.44) (xy 154.94 91.44)) (stroke (width 0) (type default))) (wire (pts (xy 154.94 91.44) (xy 182.88 91.44)) (stroke (width 0) (type default))))
